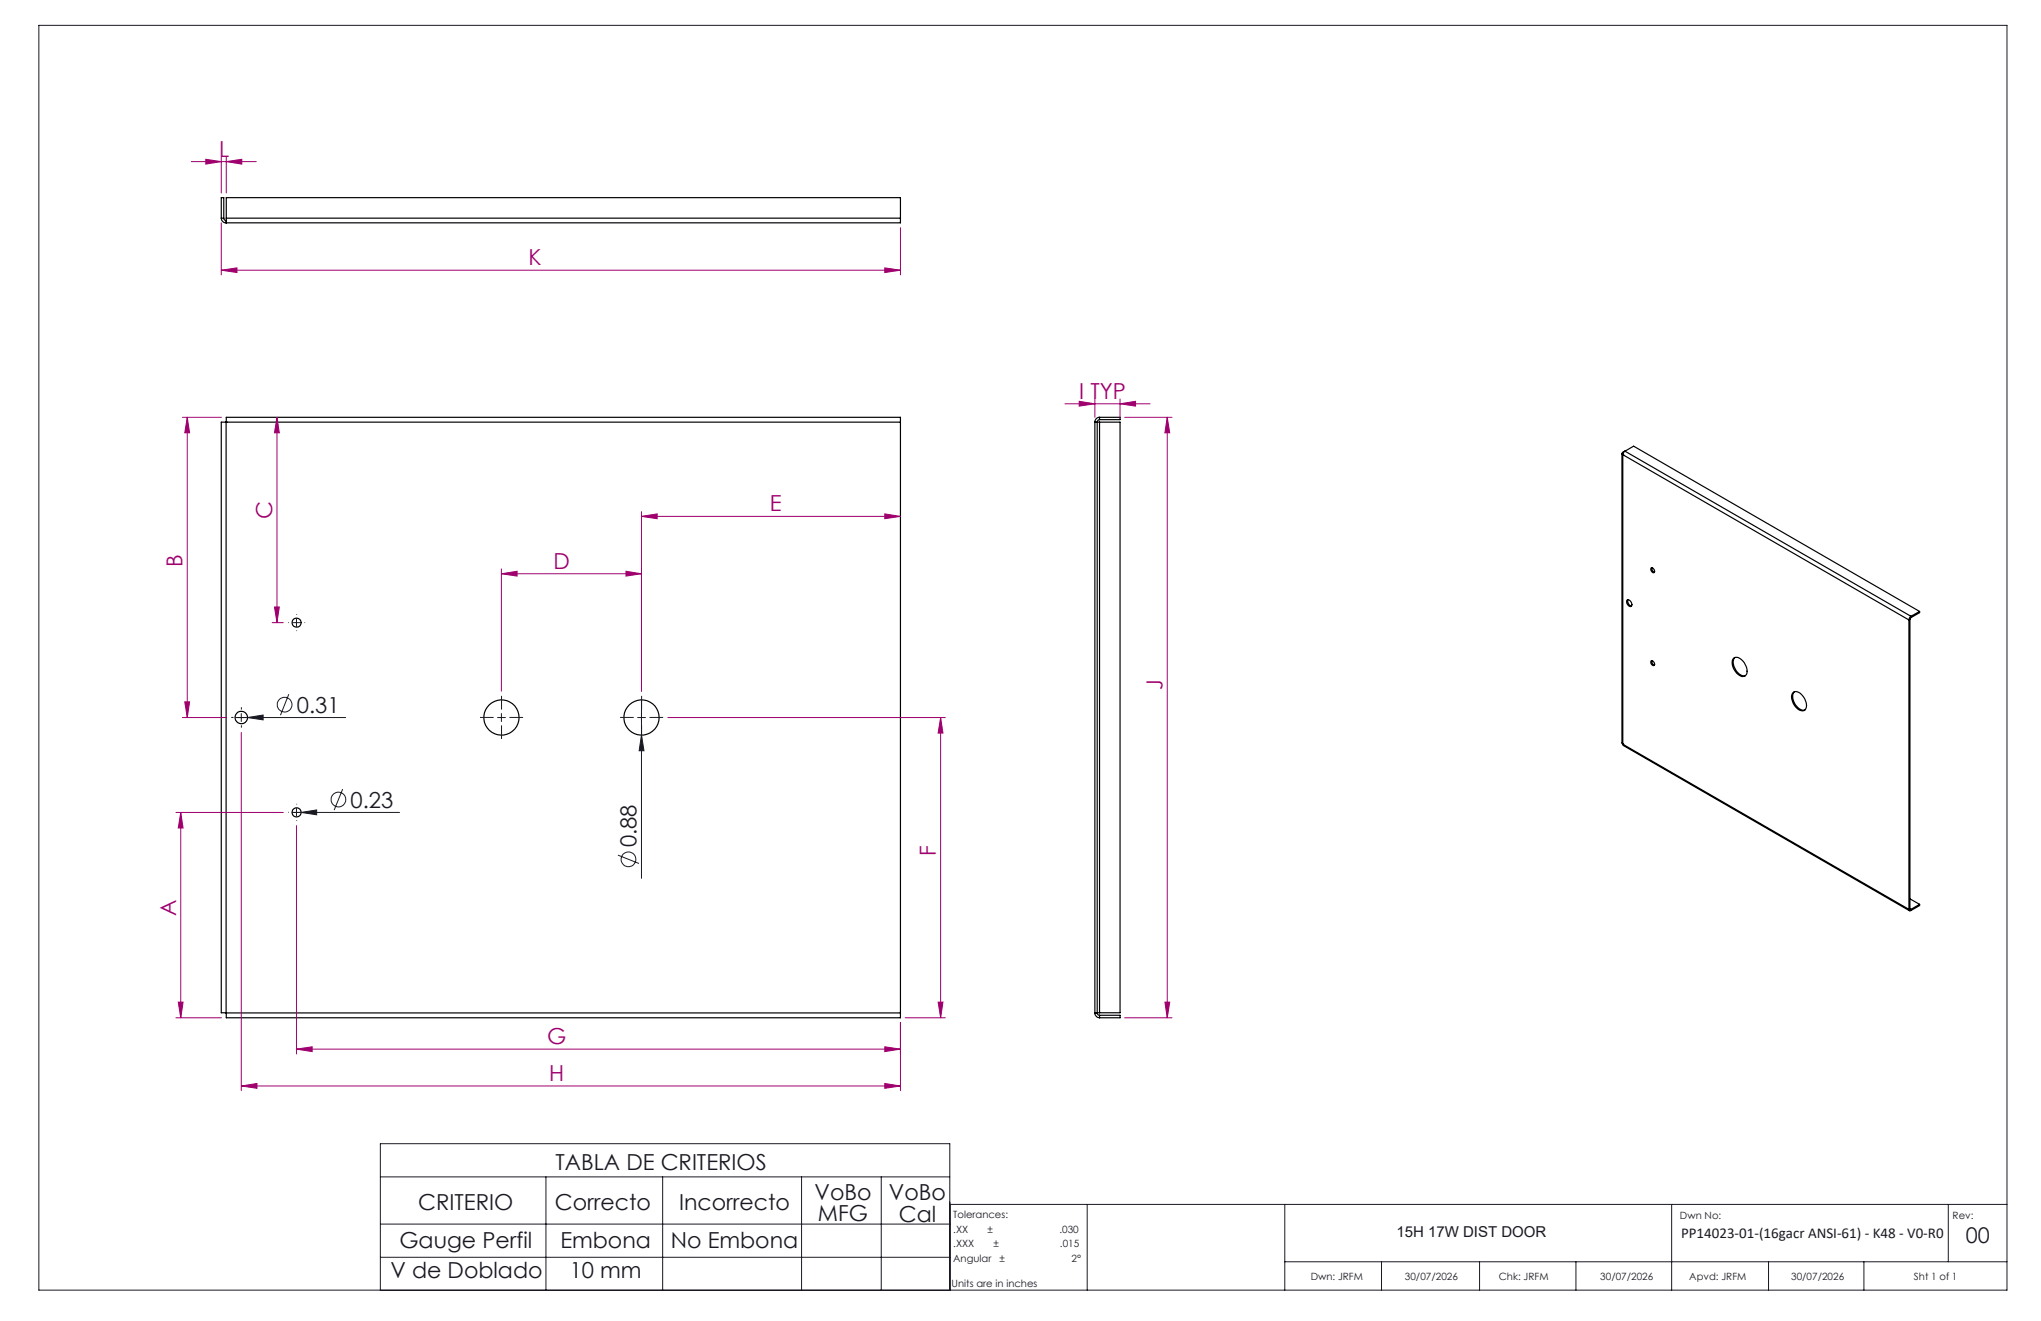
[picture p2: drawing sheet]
<svg xmlns="http://www.w3.org/2000/svg" width="432mm" height="279mm" viewBox="0 0 432 279" stroke-linecap="round" stroke-linejoin="round" font-family="sans-serif">
<g fill="none" stroke="#191924" stroke-width=".21">
<path d="M8.2 5.4h416.4v267.5h-416.4zM61.9 131.7h1.7M62.7 130.8v1.7M49.7 151.8h23.4M51 150.9v1.7M52.4 151.8l3.3-.6v1.1zM61.1 146.8l-1.8 4.5M105.3 151.8h1.6M106.1 150.9v1.7M134.9 151.8h1.7M135.7 155.5l.5 3.3h-1zM135.7 148v37.8"/>
<path d="M61.8 171.8h22.7M62.7 171v1.6M63.7 171.8l3.3-.5v1zM72.5 166.9l-1.8 4.4M130.7 180.9l4.5 1.7M80.5 241.9h120.4v31h-120.4zM80.5 248.9h120.4M80.5 258.9h120.4M115.5 248.9v24M140.2 248.9v24M169.6 248.9v24M186.4 248.9v24"/>
<path d="M200.9 254.7h223.7M230 254.7v18.2M271.8 254.7v18.2M353.7 254.7v18.2M412.2 254.7v12.2M80.5 265.9h120.4M271.8 266.9h152.8M292.3 266.9v6M313 266.9v6M333.4 266.9v6M374.2 266.9v6M394.3 266.9v6"/>
<circle cx="60.2" cy="149" r="1.55"/>
<circle cx="71.6" cy="169.1" r="1.55"/>
<circle cx="133" cy="181.8" r="1.55"/>
</g>
<g fill="none" stroke="#000" stroke-width=".25">
<path d="M46.8 46.1a1.02 1.02 0 0 0 1 1M46.8 46.1v-4.3h.5v4.3M46.8 46.1h.5M47.3 46.1l.1 .3 .4 .2M47.8 46.6v.5M47.8 46.6h.1M47.9 46.1v1M47.9 46.1v-4.3h142.6v4.3M47.9 46.1h142.6M190.5 46.1v1h-142.7M47.8 89.3h-1v124.9h1M47.8 89.3h142.7"/>
<path d="M47.8 89.3v124.9M47.9 89.3h.1M47.9 89.3v-1h142.6v1M190.5 89.3v124.9M231.6 89.3h.5M231.6 89.3v124.9M232.1 89.3h.5M232.1 89.3v124.9M232.6 88.8l-.3 .1-.2 .4M232.6 88.3a.97 .97 0 0 0-1 1M232.6 89.3h4.4v124.9h-4.4M232.6 88.3h4.4v.5h-4.4"/>
<path d="M232.6 88.3v.5M232.6 89.3v124.9M343.1 95.9v61.3l.2 .2M343.3 96.2h.1M343.3 95.7a.29 .29 0 0 0-.2 .2 .29 .29 0 0 0 .2 .3M343.3 96.2l60.6 34.9M343.3 96.2v61.2M343.3 95.7l.2 .1M343.7 95.4l-.4 .3M343.8 95.4l-.4 .4-.1 .4M343.8 95.4l60.5 35M343.8 95.4l1.8-1 60.5 34.9"/>
<path d="M344.2 127a.78 .78 0 0 1 .8 .1 .78 .78 0 0 1 .3 .8l-.1 .2a.62 .62 0 0 1-.7 .1 .62 .62 0 0 1-.3-.6zM344.4 126.9a1.02 1.02 0 0 0 .8 1.3M349.3 139.8a.58 .58 0 0 1 .6 .3 .58 .58 0 0 1-.1 .7l-.4-.3zM349.3 120.2a.58 .58 0 0 1 .6 .2 .58 .58 0 0 1-.1 .7l-.5-.4zM349.5 120.1l.1 .6 .4 .3M349.5 139.7l.1 .7 .4 .3M366.7 139.2a1.85 1.85 0 0 1 2.5 1.3 2 2 0 0 1 0 2.4 1.79 1.79 0 0 1-2.2-1.2 2.26 2.26 0 0 1-.3-2.5zM367 139.1a2.71 2.71 0 0 0 1.2 3.6l.6 .2h.5M403.9 131.1v61.2M404.1 131l-.2 .1M404.1 131v61.2M404.3 130.4l-.3 .3-.1 .4"/>
<path d="M404.3 130.6l-.2 .4M404.3 130.4v.2M406.1 129.3l-1.8 1.1M406.1 129.3v.3l-1.8 1M343.3 157.4h.1M343.3 157.4l.1 .3 60.6 34.9M343.3 157.4l60.6 34.9M379.3 146.5a1.43 1.43 0 0 1 2.1 .6 2.42 2.42 0 0 1 .4 3.1 2.04 2.04 0 0 1-2.5-1.5l-.3-1.1 .1-.7zM379.6 146.3a2.65 2.65 0 0 0 1.2 3.7l.5 .2h.5M403.9 192.3a.25 .25 0 0 0 .1 .3 .25 .25 0 0 0 .3 0M404.1 192.2l.2 .1M404.1 192.2l-.2 .1"/>
<path d="M404.1 190.1l2 1.2M404.3 192.3v.3M406.1 191.3v.2l-1.8 1.1M406.1 191.3l-1.8 1M47.8 214.2h.1M47.9 214.2v1.1h142.6v-1.1M47.9 214.2h142.6M231.6 214.2a1.02 1.02 0 0 0 1 1.1M231.6 214.2h.5M232.1 214.2l.2 .5h.3M232.1 214.2h.5M232.6 214.7h4.4v.6h-4.4"/>
<path d="M232.6 214.7v.6"/>
<circle cx="62.7" cy="131.7" r=".97"/>
<circle cx="51.1" cy="151.7" r="1.33"/>
<circle cx="106.1" cy="151.8" r="3.7"/>
<circle cx="135.7" cy="151.8" r="3.7"/>
<circle cx="62.7" cy="171.8" r=".98"/>
</g>
<g fill="none" stroke="#a0006e" stroke-width=".21">
<path d="M40.5 34.2h13.7M43.5 33.7l3.3 .5-3.3 .5zM46.8 33.2v7.6M47.9 34.2l3.3-.5v1zM47.9 33.2v7.6M46.8 57.2l3.3-.5v.9zM46.8 47.1v11M46.8 57.2h143.7M187.2 56.7l3.3 .5-3.3 .4zM190.5 48.2v9.9M38.6 88.3h8.2M39.6 88.3l.5 3.2h-1z"/>
<path d="M39.6 88.3v63.5M58.6 88.3l.5 3.2h-1zM58.6 88.3v43.4M225.3 85.4h18M228.3 84.9l3.3 .5-3.3 .5zM231.6 84.4v3.9M237 85.4l3.2-.5v1zM237 84.4v3.9M237.9 88.3h10.1M246.9 88.3l.6 3.2h-1zM246.9 88.3v127M135.7 109.2l3.3-.5v1z"/>
<path d="M135.7 108.2v38M135.7 109.2h54.8M187.2 108.7l3.3 .5-3.3 .5zM57.6 131.7h2.3M58.1 128.4h1l-.5 3.3zM106.1 121.4l3.3-.6v1zM106.1 120.3v25.9M106.1 121.4h29.6M132.4 120.8l3.3 .6-3.3 .4zM38.6 151.8h9.3M39.1 148.4h1l-.5 3.4zM51 154.9v75.8"/>
<path d="M141.3 151.8h58.7M199 151.8l.5 3.2h-1zM199 151.8v63.5M37.2 171.8h22.7M38.2 171.8l.5 3.3h-1zM38.2 171.8v43.5M62.7 174.6v48.3M37.2 215.3h9.6M37.7 211.9h1l-.5 3.4zM190.5 216.3v14.4M191.5 215.3h8.5M198.5 211.9h1l-.5 3.4z"/>
<path d="M237.9 215.3h10.1M246.5 211.9h1l-.6 3.4zM51 229.7l3.4-.5v1zM51 229.7h139.5M62.7 221.9l3.3-.5v1zM62.7 221.9h127.8M187.2 221.4l3.3 .5-3.3 .5zM187.2 229.2l3.3 .5-3.3 .5z"/>
</g>
<g fill="none" stroke="#191924" stroke-width=".21" stroke-dasharray="15.2 1.3 1.3 1.3" stroke-linecap="butt">
<path d="M61.1 131.7h-.1M62.8 130v-.1M62.8 133.3v.2M64.4 131.7h.2M49.4 151.7h-.5M51.1 150.1v-.5M51.1 153.4v.5M52.7 151.7h.5M104.4 151.7h-2.9M106.1 150.1v-2.9M106.1 153.4v2.9M107.8 151.7h2.9"/>
<path d="M134.1 151.7h-2.9M135.7 150.1v-2.9M135.7 153.4v2.9M137.4 151.7h2.9M61.1 171.8h-.1M62.8 170.1v-.1M62.8 173.5v.1M64.4 171.8h.2"/>
</g>
<g fill="#191924">
<path d="M135.7 155.5l.5 3.3h-1z"/>
<path d="M63.7 171.8l3.3-.5v1z"/>
<path d="M52.4 151.8l3.3-.6v1.1z"/>
</g>
<g fill="#a0006e">
<path d="M106.1 121.4l3.3-.6v1zM132.4 120.8l3.3 .6-3.3 .4zM46.8 57.2l3.3-.5v.9zM187.2 56.7l3.3 .5-3.3 .4zM43.5 33.7l3.3 .5-3.3 .5zM47.9 34.2l3.3-.5v1z"/>
<path d="M62.7 221.9l3.3-.5v1zM187.2 221.4l3.3 .5-3.3 .5zM51 229.7l3.4-.5v1zM187.2 229.2l3.3 .5-3.3 .5z"/>
<path d="M187.2 108.7l3.3 .5-3.3 .5zM135.7 109.2l3.3-.5v1z"/>
<path d="M39.1 148.4h1l-.5 3.4zM39.6 88.3l.5 3.2h-1zM58.1 128.4h1l-.5 3.3zM58.6 88.3l.5 3.2h-1z"/>
<path d="M246.9 88.3l.6 3.2h-1zM246.5 211.9h1l-.6 3.4z"/>
<path d="M38.2 171.8l.5 3.3h-1zM37.7 211.9h1l-.5 3.4zM199 151.8l.5 3.2h-1zM198.5 211.9h1l-.5 3.4z"/>
<path d="M228.3 84.9l3.3 .5-3.3 .5zM237 85.4l3.2-.5v1z"/>
</g>
<g font-size="4.7" fill="#a0006e">
<text x="46.4" y="33.2">L</text>
<text x="111.8" y="56.1">K</text>
<text x="228.3" y="84.4">I TYP</text>
<text x="57.6" y="109.8" transform="rotate(-90 57.6 109.8)">C</text>
<text x="162.9" y="108.2">E</text>
<text x="38.6" y="120" transform="rotate(-90 38.6 120)">B</text>
<text x="117.1" y="120.3">D</text>
<text x="246" y="145.9" transform="rotate(-90 246 145.9)">J</text>
<text x="198" y="181.1" transform="rotate(-90 198 181.1)">F</text>
<text x="37.2" y="193.8" transform="rotate(-90 37.2 193.8)">A</text>
<text x="115.8" y="220.9">G</text>
<text x="116.2" y="228.7">H</text>
</g>
<g font-size="4.7" fill="#191924">
<text x="62.8" y="150.7">0.31</text>
<text x="74.2" y="170.8">0.23</text>
<text x="134.7" y="179.2" transform="rotate(-90 134.7 179.2)">0.88</text>
<text x="117.5" y="247.4">TABLA DE CRITERIOS</text>
<text x="88.5" y="255.9">CRITERIO</text>
<text x="117.4" y="255.9">Correcto</text>
<text x="143.7" y="255.9">Incorrecto</text>
<text x="172.3" y="253.8">VoBo</text>
<text x="188.1" y="253.9">VoBo</text>
<text x="173.1" y="258.3">MFG</text>
<text x="190.1" y="258.4">Cal</text>
<text x="84.5" y="264">Gauge Perfil</text>
<text x="118.6" y="264">Embona</text>
<text x="141.9" y="264">No Embona</text>
<text x="82.6" y="270.3">V de Doblado</text>
<text x="120.5" y="270.3">10 mm</text>
</g>
<text font-size="4.6" fill="#191924" x="415.9" y="263">00</text>
<g font-size="3.2" fill="#191924">
<text x="295.4" y="261.6">15H 17W DIST DOOR</text>
<text x="355.7" y="261.8">PP14023-01-(16gacr ANSI-61) - K48 - V0-R0</text>
</g>
<g font-size="2.1" fill="#191924">
<text x="201.7" y="257.6">Tolerances:</text>
<text x="355.4" y="257.8">Dwn No:</text>
<text x="413.1" y="257.8">Rev:</text>
<text x="201.7" y="260.7">.XX</text>
<text x="201.7" y="263.9">.XXX</text>
<text x="208.9" y="260.7">±</text>
<text x="210.2" y="263.9">±</text>
<text x="224.1" y="260.7">.030</text>
<text x="224.3" y="263.9">.015</text>
<text x="201.7" y="267">Angular</text>
<text x="211.5" y="267">±</text>
<text x="226.7" y="267">2°</text>
<text x="201.3" y="272.3">Units are in inches</text>
<text x="277.3" y="270.7">Dwn: JRFM</text>
<text x="297.2" y="270.7">30/07/2026</text>
<text x="317.1" y="270.7">Chk: JRFM</text>
<text x="338.6" y="270.7">30/07/2026</text>
<text x="357.4" y="270.7">Apvd: JRFM</text>
<text x="378.9" y="270.7">30/07/2026</text>
<text x="404.9" y="270.7">Sht 1 of 1</text>
</g>
</svg>
